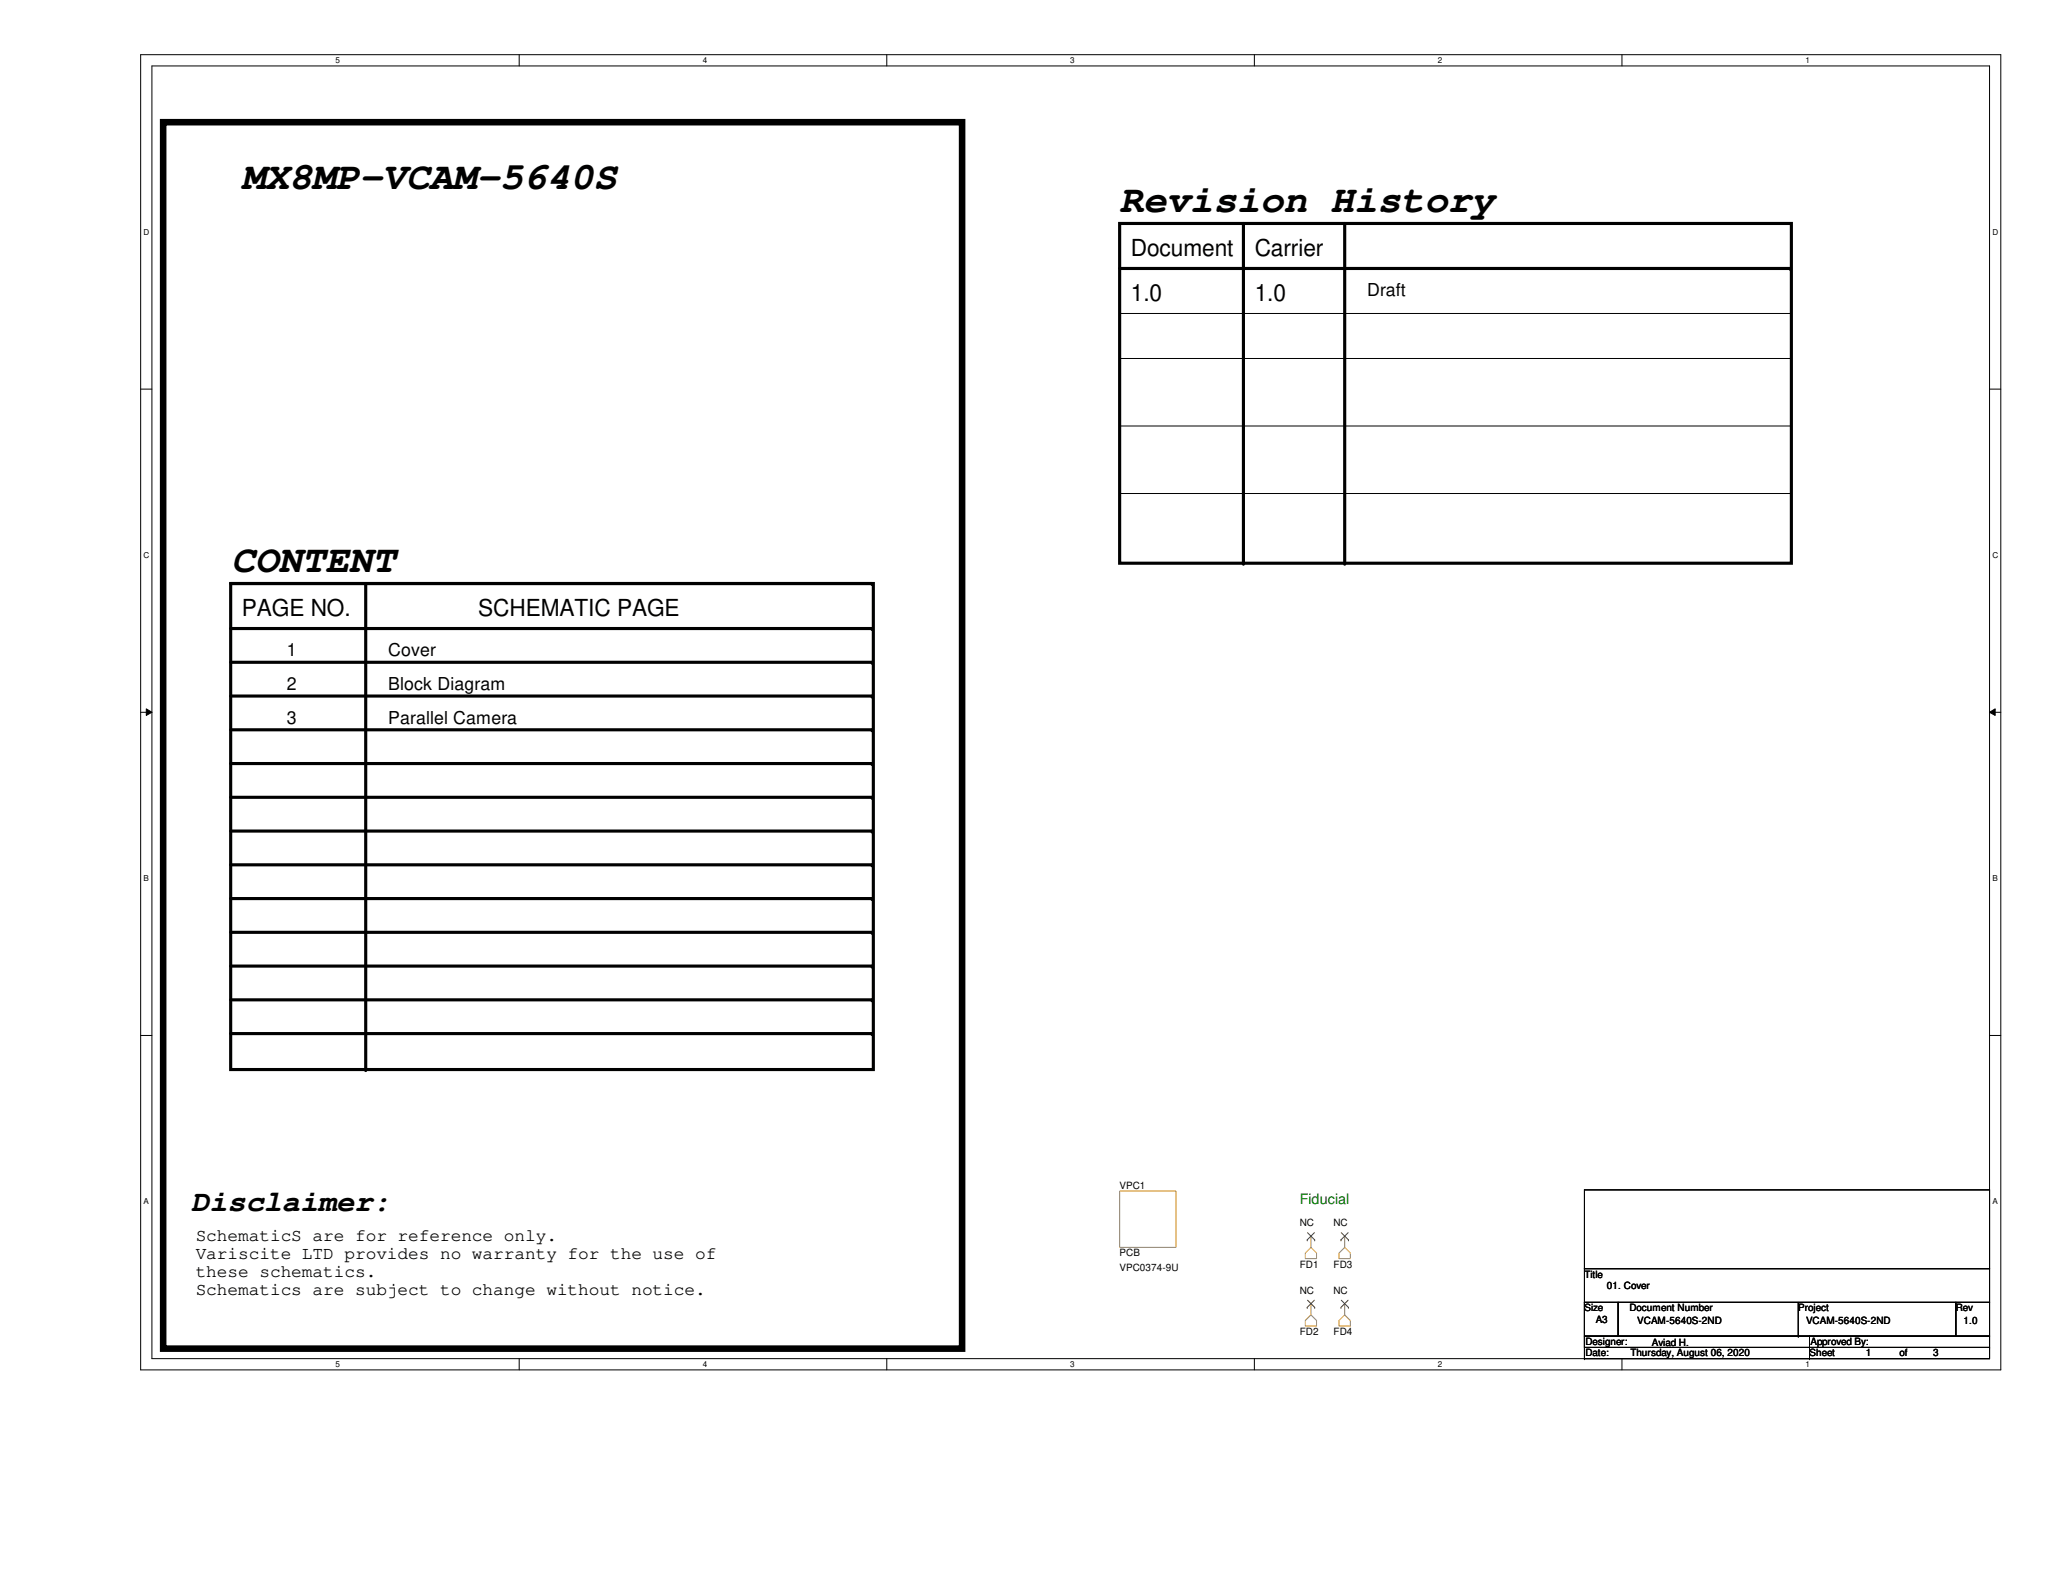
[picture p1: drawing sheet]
<svg xmlns="http://www.w3.org/2000/svg" width="279mm" height="216mm" viewBox="0 0 279 216" stroke-linecap="round" stroke-linejoin="round" font-family="sans-serif">
<path d="M19.1 7.4h251.9v178.1h-251.9zM20.6 8.9h248.9v175.1h-248.9z" fill="none" stroke="#000" stroke-width=".14"/>
<g fill="#fff">
<path d="M45.4 7.6h.6v1.2h-.6z"/>
<path d="M45.4 184.2h.6v1.2h-.6z"/>
</g>
<path d="M70.3 7.4v1.5M70.3 184v1.5" fill="none" stroke="#000" stroke-width=".14"/>
<g fill="#fff">
<path d="M95.2 7.6h.6v1.2h-.6z"/>
<path d="M95.2 184.2h.6v1.2h-.6z"/>
</g>
<path d="M120.1 7.4v1.5M120.1 184v1.5" fill="none" stroke="#000" stroke-width=".14"/>
<g fill="#fff">
<path d="M144.9 7.6h.6v1.2h-.6z"/>
<path d="M144.9 184.2h.6v1.2h-.6z"/>
</g>
<path d="M169.9 7.4v1.5M169.9 184v1.5" fill="none" stroke="#000" stroke-width=".14"/>
<g fill="#fff">
<path d="M194.7 7.6h.6v1.2h-.6z"/>
<path d="M194.7 184.2h.6v1.2h-.6z"/>
</g>
<path d="M219.7 7.4v1.5M219.7 184v1.5" fill="none" stroke="#000" stroke-width=".14"/>
<g fill="#fff">
<path d="M244.5 7.6h.6v1.2h-.6z"/>
<path d="M244.5 184.2h.6v1.2h-.6z"/>
<path d="M19.4 30.8h.8v1.2h-.8z"/>
<path d="M269.8 30.8h.8v1.2h-.8z"/>
<path d="M19.4 74.6h.8v1.2h-.8z"/>
<path d="M269.8 74.6h.8v1.2h-.8z"/>
</g>
<path d="M19.1 52.7h1.5M269.5 52.7h1.5" fill="none" stroke="#000" stroke-width=".14"/>
<g fill="#fff">
<path d="M19.4 118.4h.8v1.1h-.8z"/>
<path d="M269.8 118.4h.8v1.1h-.8z"/>
</g>
<path d="M19.1 96.5h1.5M19.8 96l.8 .5-.8 .4zM269.5 96.5l.7-.5v.9zM269.5 96.5h1.5" fill="none" stroke="#000" stroke-width=".14"/>
<path d="M19.8 96l.8 .5-.8 .4zM269.5 96.5l.7-.5v.9z" fill="#000"/>
<g fill="#fff">
<path d="M19.4 162.1h.8v1.2h-.8z"/>
<path d="M269.8 162.1h.8v1.2h-.8z"/>
</g>
<g fill="none" stroke="#000" stroke-width=".14">
<path d="M151.6 42.5h91M151.6 48.6h91M151.6 57.7h91M242.6 42.5h.1M242.6 48.6h.1M242.6 57.7h.1M151.6 66.8h91M242.6 66.8h.1M19.1 140.2h1.5M269.5 140.2h1.5M214.6 161.2h54.9v10.6h-54.9zM214.6 171.8h54.9v4.6h-54.9z"/>
<path d="M214.6 176.4h4.6v4.6h-4.6zM214.6 176.4v7.6M219.2 176.4h45.7v4.6h-45.7zM243.5 176.4v4.6M264.9 176.4h4.6v4.6h-4.6zM214.6 181h30.5v1.5h-30.5zM214.6 184h.1M214.6 184h30.5M243.5 181h.1M245.1 181h24.4v3h-24.4zM245.1 184h.1M245.1 182.5h24.4"/>
<path d="M269.5 182.5h.1"/>
</g>
<g fill="none" stroke="#000" stroke-width=".42">
<path d="M151.6 30.3h91v46h-91zM151.6 36.4h90.9M168.4 30.3v46M182.1 30.3v46M31.2 79h87.1v65.9h-87.1zM31.2 79h86.9M49.5 79v65.9M31.2 85.1h86.9M31.2 89.7h86.9M31.2 94.3h86.9M31.2 98.8h86.9M31.2 103.4h86.9"/>
<path d="M31.2 108h86.9M31.2 112.6h86.9M31.2 117.1h86.9M31.2 121.7h86.9M31.2 126.3h86.9M31.2 130.9h86.9M31.2 135.4h86.9M31.2 140h86.9"/>
</g>
<g fill="#000">
<circle cx="242.5" cy="36.4" r=".21"/>
<circle cx="118.1" cy="79" r=".21"/>
<circle cx="168.4" cy="76.3" r=".21"/>
<circle cx="182.1" cy="76.3" r=".21"/>
<circle cx="118.1" cy="85.1" r=".21"/>
<circle cx="118.1" cy="89.7" r=".21"/>
<circle cx="118.1" cy="94.3" r=".21"/>
<circle cx="118.1" cy="98.8" r=".21"/>
<circle cx="118.1" cy="112.6" r=".21"/>
<circle cx="118.1" cy="103.4" r=".21"/>
<circle cx="118.1" cy="108" r=".21"/>
<circle cx="118.1" cy="117.1" r=".21"/>
<circle cx="118.1" cy="121.7" r=".21"/>
<circle cx="118.1" cy="126.3" r=".21"/>
<circle cx="118.1" cy="130.9" r=".21"/>
<circle cx="118.1" cy="135.4" r=".21"/>
<circle cx="118.1" cy="140" r=".21"/>
<circle cx="49.5" cy="144.9" r=".21"/>
</g>
<path d="M22.1 16.6h108.2v166.1h-108.2z" fill="none" stroke="#000" stroke-width=".89"/>
<path d="M151.6 161.3h7.7v7.7h-7.7zM177.5 169l.8 .7v.8h-1.5v-.8zM177.5 178.1l.8 .8v.7h-1.5v-.7zM181.4 169.7l.7-.7 .8 .7v.8h-1.5zM181.4 178.9l.7-.8 .8 .8v.7h-1.5z" fill="none" stroke="#cc8006" stroke-width=".14"/>
<path d="M177.5 167.4h.1M177.5 176.6h.1M177.5 167.4v1.6M177.5 176.6v1.5M182.1 167.4h.1M182.1 176.6h.1M182.1 167.4v1.6M182.1 176.6v1.5" fill="none" stroke="#a84" stroke-width=".14"/>
<g fill="none" stroke="#804000" stroke-width=".14">
<path d="M177 167.9h.1M177 177.1h.1M177.1 167l1 .9M177.1 176.1l1 1M178 167l-1 .9M178 176.1l-1 1M178.1 167.9h.1M178.1 177.1h.1M181.6 167.9h.1M181.6 177.1h.1M181.7 167l.9 .9M181.7 176.1l.9 1"/>
<path d="M182.6 167l-1 .9M182.6 176.1l-1 1M182.6 167.9h.1M182.6 177.1h.1"/>
</g>
<g font-size="5.3">
<text x="32.8" y="25.7">MX8MP-VCAM-5640S</text>
<text x="151.6" y="28.7">Revision History</text>
<text x="31.4" y="77.5">CONTENT</text>
</g>
<text font-size="4.1" x="25.9" y="164.1">Disclaimer:</text>
<g font-size="3.2">
<text x="153.2" y="34.6">Document</text>
<text x="169.9" y="34.6">Carrier</text>
<text x="153.2" y="40.7">1.0</text>
<text x="169.9" y="40.7">1.0</text>
<text x="32.8" y="83.4">PAGE NO.</text>
<text x="64.8" y="83.4">SCHEMATIC PAGE</text>
</g>
<g font-size="2.4">
<text x="185.2" y="40.1">Draft</text>
<text x="38.9" y="88.9">1</text>
<text x="52.6" y="88.9">Cover</text>
<text x="38.9" y="93.4">2</text>
<text x="52.6" y="93.4">Block Diagram</text>
<text x="38.9" y="98">3</text>
<text x="52.6" y="98">Parallel Camera</text>
<text x="26.5" y="168.1">SchematicS are for reference only.</text>
<text x="26.5" y="170.6">Variscite LTD provides no warranty for the use of</text>
<text x="26.5" y="173">these schematics.</text>
<text x="26.5" y="175.4">Schematics are subject to change without notice.</text>
</g>
<text font-size="1.9" fill="#008000" x="176" y="163.1">Fiducial</text>
<g font-size="1.4">
<text x="151.6" y="161">VPC1</text>
<text x="176" y="166.1">NC</text>
<text x="180.6" y="166.1">NC</text>
<text x="151.6" y="170.2">PCB</text>
<text x="151.6" y="172.2">VPC0374-9U</text>
<text x="176" y="171.7">FD1</text>
<text x="180.6" y="171.7">FD3</text>
<text x="214.6" y="173.1">Title</text>
<text x="176" y="175.2">NC</text>
<text x="180.6" y="175.2">NC</text>
<text x="214.6" y="177.6">Size</text>
<text x="216.1" y="179.2">A3</text>
<text x="217.6" y="174.6">01. Cover</text>
<text x="220.7" y="177.6">Document Number</text>
<text x="221.7" y="179.3">VCAM-5640S-2ND</text>
<text x="243.5" y="177.6">Project</text>
<text x="244.6" y="179.3">VCAM-5640S-2ND</text>
<text x="264.9" y="177.6">Rev</text>
<text x="265.9" y="179.3">1.0</text>
<text x="176" y="180.8">FD2</text>
<text x="180.6" y="180.8">FD4</text>
<text x="214.7" y="183.7">Date:</text>
<text x="214.7" y="182.2">Designer:</text>
<text x="220.8" y="183.7">Thursday, August 06, 2020</text>
<text x="223.7" y="182.4">Aviad H.</text>
<text x="245.1" y="183.7">Sheet</text>
<text x="245.2" y="182.2">Approved By:</text>
<text x="252.7" y="183.7">1</text>
<text x="257.3" y="183.7">of</text>
<text x="261.8" y="183.7">3</text>
</g>
<g font-size="1.1">
<text x="45.4" y="8.6">5</text>
<text x="95.2" y="8.6">4</text>
<text x="144.9" y="8.6">3</text>
<text x="194.7" y="8.6">2</text>
<text x="244.5" y="8.6">1</text>
<text x="19.4" y="31.8">D</text>
<text x="269.8" y="31.8">D</text>
<text x="19.4" y="75.6">C</text>
<text x="269.8" y="75.6">C</text>
<text x="19.4" y="119.3">B</text>
<text x="269.8" y="119.3">B</text>
<text x="19.4" y="163.1">A</text>
<text x="269.8" y="163.1">A</text>
<text x="45.4" y="185.2">5</text>
<text x="95.2" y="185.2">4</text>
<text x="144.9" y="185.2">3</text>
<text x="194.7" y="185.2">2</text>
<text x="244.5" y="185.2">1</text>
</g>
</svg>
